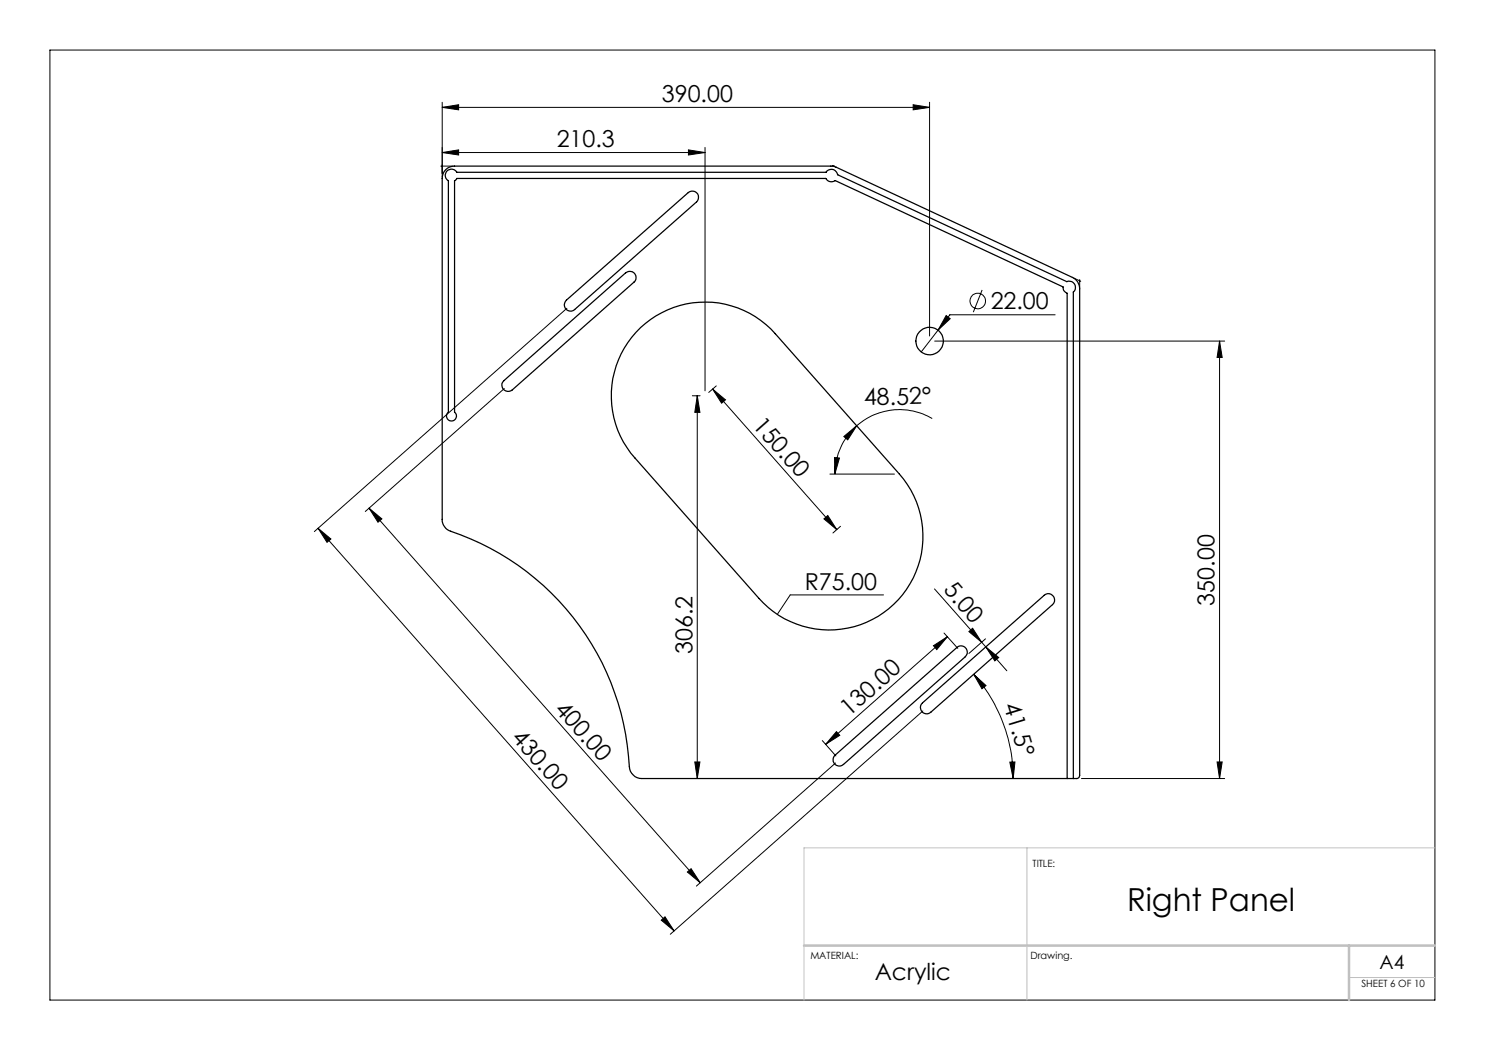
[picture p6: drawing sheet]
<svg xmlns="http://www.w3.org/2000/svg" width="297mm" height="210mm" viewBox="0 0 297 210" stroke-linecap="round" stroke-linejoin="round" font-family="sans-serif">
<g fill="none" stroke="#000" stroke-width=".2">
<path d="M10 10h277v190h-277zM88.2 33.2h2.5M88.4 21.5l3.3-.6v1.1zM88.4 20.5v14.9M88.4 21.5h97.5M88.4 30.5l3.3-.5v1zM88.4 30.5h52.6M137.7 30l3.3 .5-3.3 .5zM141 29.5v48.7M166.4 33.2h.5M166.5 33.1l.5 .2M182.6 20.9l3.3 .6-3.3 .5z"/>
<path d="M185.9 20.5v46.7M196.4 58l-1.7 4.4M214.7 55.6l1.4 .7M215.9 55.9v1.6M100.9 77.7l-27.8 24.6M113.4 61.7l-50.5 44.6M138.5 79.2h1.5M139.5 79.2v76.5M139.5 79.2l.5 3.3h-1zM142.5 77.8l24.9 28.1M142.5 77.8l2.6 2.2-.8 .6zM143.3 77.2l-1.6 1.3"/>
<path d="M186.9 68.2h58M189.2 63.1l.8 .6-2.4 2.3zM211 63h-21l-5.7 7.4M243.9 68.2v87.5M243.9 68.2l.5 3.3h-1zM166 94.8h12.9M166.9 91.5l1 .1-.9 3.2zM168.8 87.3l2.5-2.1-1.8 2.8zM171.3 85.2a13 13 0 0 0-4.3 9.6M186.4 83.7a12.9 12.9 0 0 0-15.1 1.5M63.6 105.6l71.2 80.6M63.6 105.6l2.6 2.2-.8 .7z"/>
<path d="M73.8 101.6l2.6 2.2-.8 .6zM73.8 101.6l66.3 75M164.8 103.8l.8-.7 1.8 2.8zM168.1 105.3l-1.5 1.3M176.7 119h-18.7l-2.5 3.9M186.9 117.8l9.4 10.6M186.7 129.1l2.8-1.8-2.1 2.6zM188.8 126.6l2.8 3.1M189.5 127.3l-24.4 21.6M193.8 126.3l.7-.6 1.8 2.7zM194.7 134.9l2.5 2.2-.8 .7zM194.7 134.9a31.5 31.5 0 0 1 7.9 20.8"/>
<path d="M196.3 128.4l.9 1M197.1 127.8l-3.3 2.9M197.2 129.4l4.2 4.8M197.2 129.4l2.5 2.1-.7 .7zM139 152.4h1l-.5 3.3zM164.5 148.1l2.7 3.1M167.1 152.6l-27.8 24.6M167.3 146.3l.7 .8-2.9 1.8zM184.6 142.2l-50.5 44.7M202 152.4h1l-.4 3.3zM216.3 155.7h28.6M243.4 152.4h1l-.5 3.3z"/>
<path d="M137.5 174.4l.7-.7 1.9 2.9zM132.3 184l.7-.6 1.8 2.8z"/>
<circle cx="195.5" cy="60.2" r="1.55"/>
</g>
<path d="M205.4 169.6v30.4M287 169.6h-126.2v30.4M269.8 195.5h17.2" fill="none" stroke="#c0c0c0" stroke-width=".2"/>
<path d="M160.8 189.1h126.2M269.8 189.1v10.9" fill="none" stroke="#c0c0c0" stroke-width=".5"/>
<g fill="#000">
<path d="M137.7 30l3.3 .5-3.3 .5zM88.4 30.5l3.3-.5v1z"/>
<path d="M142.5 77.8l2.6 2.2-.8 .6zM164.8 103.8l.8-.7 1.8 2.8z"/>
<path d="M189.2 63.1l-1.6 2.9 2.4-2.3zM88.4 21.5l3.3-.6v1.1zM182.6 20.9l3.3 .6-3.3 .5z"/>
<path d="M243.9 68.2l.5 3.3h-1zM243.4 152.4h1l-.5 3.3zM139.5 79.2l.5 3.3h-1zM139 152.4h1l-.5 3.3z"/>
<path d="M168.8 87.3l2.5-2.1-1.8 2.8zM166.9 91.5l1 .1-.9 3.2z"/>
<path d="M73.8 101.6l2.6 2.2-.8 .6zM137.5 174.4l.7-.7 1.9 2.9zM63.6 105.6l2.6 2.2-.8 .7zM132.3 184l.7-.6 1.8 2.8z"/>
<path d="M193.8 126.3l.7-.6 1.8 2.7zM197.2 129.4l2.5 2.1-.7 .7z"/>
<path d="M167.3 146.3l.7 .8-2.9 1.8zM186.7 129.1l2.8-1.8-2.1 2.6z"/>
<path d="M202 152.4h1l-.4 3.3zM194.7 134.9l2.5 2.2-.8 .7z"/>
</g>
<g fill="none" stroke="#000" stroke-width=".25">
<path d="M89.1 33.9a2.47 2.47 0 0 1 1.8-.7h75.6l48 22.3a2.47 2.47 0 0 1 1.4 2.2v97.4a.6 .6 0 0 1-.6 .6h-87a2.54 2.54 0 0 1-2.4-2.4 52.6 52.6 0 0 0-36.1-47.2l-.9-.8-.5-1v-68.6a2.47 2.47 0 0 1 .7-1.8zM100.8 76.1l24.3-21.5a1.25 1.25 0 0 1 1.8 .1 1.25 1.25 0 0 1-.1 1.7l-24.4 21.6a1.25 1.25 0 0 1-1.7-.1 1.25 1.25 0 0 1 .1-1.8zM113.3 60l24.4-21.5a1.25 1.25 0 0 1 1.7 .1 1.25 1.25 0 0 1-.1 1.8l-24.4 21.5a1.25 1.25 0 0 1-1.7-.1 1.25 1.25 0 0 1 .1-1.8zM128.1 65.5a18.8 18.8 0 0 1 26.9 1.2l24.9 28.1a18.8 18.8 0 0 1-1.6 26.5 18.8 18.8 0 0 1-26.5-1.6l-24.8-28.1a18.8 18.8 0 0 1 1.1-26.1zM167 151l24.4-21.5a1.25 1.25 0 0 1 1.7 .1 1.25 1.25 0 0 1-.1 1.8l-24.3 21.5a1.25 1.25 0 0 1-1.8-.1 1.25 1.25 0 0 1 .1-1.8zM184.5 140.6l24.3-21.5a1.25 1.25 0 0 1 1.8 .1 1.25 1.25 0 0 1-.1 1.7l-24.3 21.5a1.25 1.25 0 0 1-1.8 0 1.25 1.25 0 0 1 .1-1.8zM213.4 155.7v-97a1.19 1.19 0 0 1-.8-1.3l-45.6-21.3a1.28 1.28 0 0 1-1.8-.4h-73.8l-.5 .5v46.2a.99 .99 0 0 1 .1 1.5 .99 .99 0 0 1-1.4 0 .99 .99 0 0 1 .1-1.5v-46.2a1.24 1.24 0 0 1-.3-2 1.24 1.24 0 0 1 2 .3h73.8a1.26 1.26 0 0 1 1.3-.6 1.26 1.26 0 0 1 1 1.1l45.9 21.3a1.24 1.24 0 0 1 1.5 .5 1.24 1.24 0 0 1-.2 1.6v97.3"/>
<circle cx="185.9" cy="68.2" r="2.76"/>
</g>
<text font-size="6.3" x="225.4" y="182.3">Right Panel</text>
<g font-size="4.7">
<text x="132.4" y="20.4">390.00</text>
<text x="111.3" y="29.5">210.3</text>
<text x="198.1" y="61.9">22.00</text>
<text x="172.8" y="81.1" transform="rotate(-1 172.8 81.1)">48.52°</text>
<text x="150.4" y="85.2" transform="rotate(49 150.4 85.2)">150.00</text>
<text x="161" y="118">R75.00</text>
<text x="188.5" y="118.1" transform="rotate(49 188.5 118.1)">5.00</text>
<text x="242.9" y="121.1" transform="rotate(-90 242.9 121.1)">350.00</text>
<text x="138.5" y="130.8" transform="rotate(-90 138.5 130.8)">306.2</text>
<text x="110.8" y="141.9" transform="rotate(49 110.8 141.9)">400.00</text>
<text x="169.9" y="143.4" transform="rotate(-41 169.9 143.4)">130.00</text>
<text x="200.7" y="141.1" transform="rotate(73 200.7 141.1)">41.5°</text>
<text x="102.2" y="147.7" transform="rotate(49 102.2 147.7)">430.00</text>
<text x="174.9" y="196.1">Acrylic</text>
</g>
<text font-size="3.9" x="275.9" y="193.8">A4</text>
<g font-size="2">
<text x="206.5" y="173.5">TITLE:</text>
<text x="162.1" y="191.7">MATERIAL:</text>
<text x="206.1" y="191.7">Drawing.</text>
<text x="272.3" y="197.4">SHEET 6 OF 10</text>
</g>
</svg>
